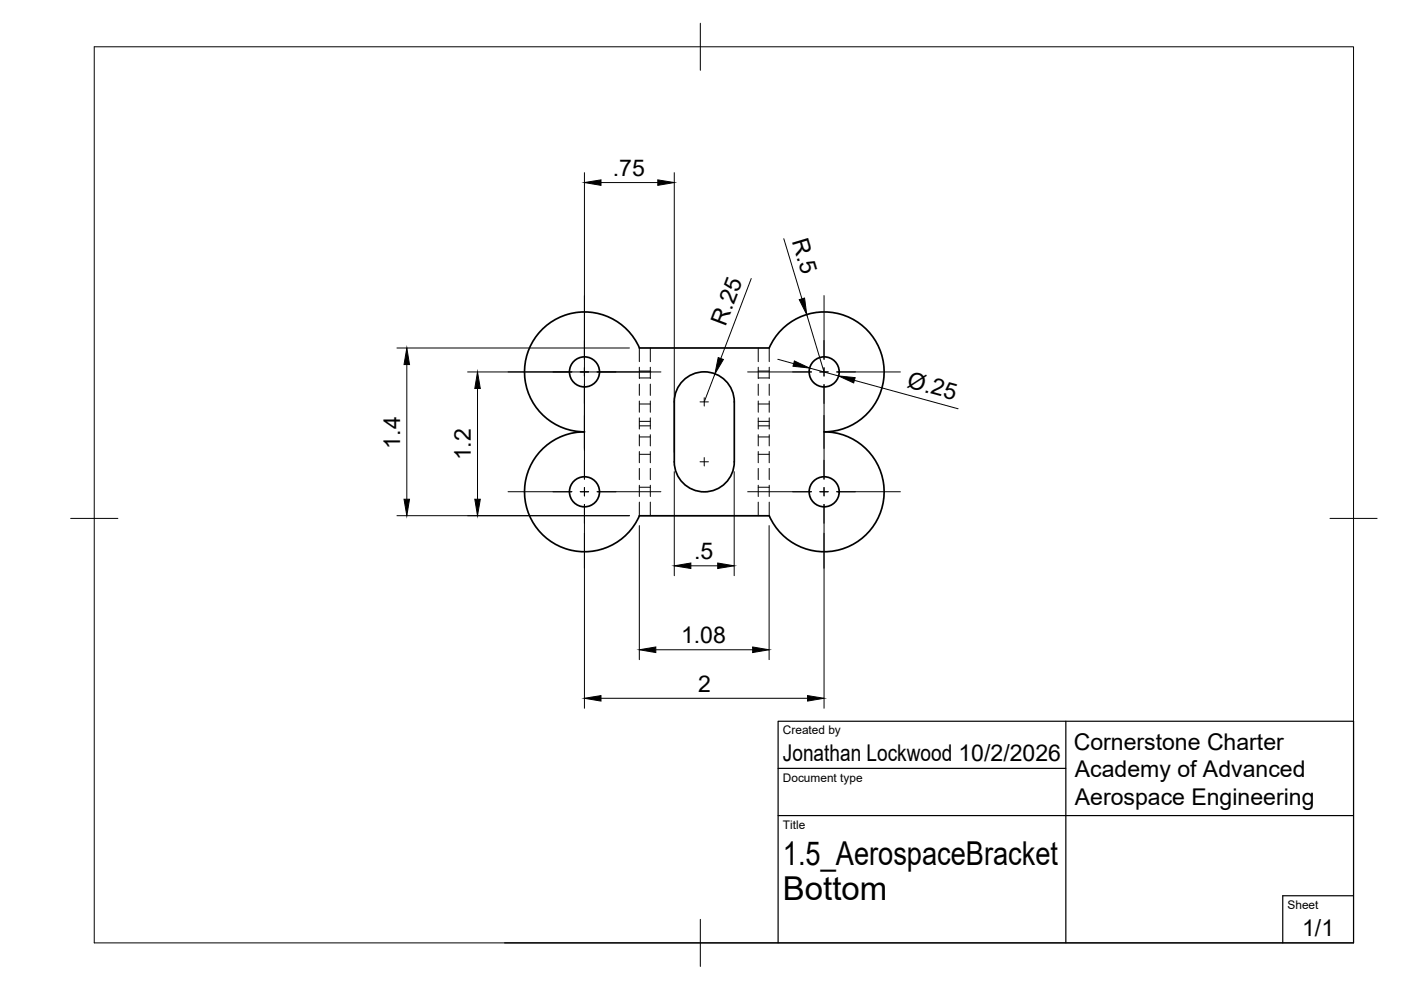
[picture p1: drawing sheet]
<svg xmlns="http://www.w3.org/2000/svg" width="297mm" height="210mm" viewBox="0 0 297 210" stroke-linecap="round" stroke-linejoin="round" font-family="sans-serif">
<!-- layer: Visible -->
<g fill="none" stroke="#000" stroke-width=".36">
<path d="M135.6 73.8h27.5a12.7 12.7 0 0 1 22.3-1.9 12.7 12.7 0 0 1-10.7 19.7 12.7 12.7 0 0 1 10.7 19.6 12.7 12.7 0 0 1-22.3-1.8h-27.5M135.6 73.8a12.7 12.7 0 0 0-22.3-1.9 12.7 12.7 0 0 0 10.6 19.7 12.7 12.7 0 0 0-10.6 19.6 12.7 12.7 0 0 0 22.3-1.8M143 85.2a6.4 6.4 0 0 1 6.3-6.4 6.4 6.4 0 0 1 6.4 6.4M143 97.9a6.4 6.4 0 0 0 6.3 6.4 6.4 6.4 0 0 0 6.4-6.4M143 85.2v12.7M155.7 85.2v12.7"/>
<circle cx="123.9" cy="78.8" r="3.2"/>
<circle cx="174.7" cy="78.8" r="3.2"/>
<circle cx="123.9" cy="104.3" r="3.2"/>
<circle cx="174.7" cy="104.3" r="3.2"/>
</g>
<!-- layer: Hidden -->
<g fill="none" stroke="#000" stroke-width=".21">
<path d="M135.6 73.8v2.9M135.6 77.9v2.4M135.6 78.7h2.3M137.9 73.8v2.9M137.9 77.9v2.4M160.8 73.8v2.9M160.8 77.9v2.4M160.8 78.7h2.3M163.1 73.8v2.9M163.1 77.9v2.4M135.6 81.4v2.4M135.6 85v2.4"/>
<path d="M135.6 88.6v2.4M135.6 92.2v2.3M135.6 95.7v2.4M135.6 99.3v2.4M135.6 80.1h2.3M135.6 90.3h2.3M135.6 85.7h2.3M135.6 96.3h2.3M135.6 92.6h2.3M135.6 89.3h2.3M137.9 81.4v2.4M137.9 85v2.4"/>
<path d="M137.9 88.6v2.4M137.9 92.2v2.3M137.9 95.7v2.4M137.9 99.3v2.4M160.8 81.4v2.4M160.8 85v2.4M160.8 88.6v2.4M160.8 92.2v2.3M160.8 95.7v2.4M160.8 99.3v2.4M160.8 80.1h2.3M160.8 90.3h2.3"/>
<path d="M160.8 85.7h2.3M160.8 96.3h2.3M160.8 92.6h2.3M160.8 89.3h2.3M163.1 81.4v2.4M163.1 85v2.4M163.1 88.6v2.4M163.1 92.2v2.3M163.1 95.7v2.4M163.1 99.3v2.4M135.6 102.9v2.4M135.6 106.5v2.9"/>
<path d="M135.6 103.3h2.3M137.9 102.9v2.4M137.9 106.5v2.9M160.8 102.9v2.4M160.8 106.5v2.9M160.8 103.3h2.3M163.1 102.9v2.4M163.1 106.5v2.9"/>
</g>
<!-- layer: BORDER -->
<path d="M20 9.9h267v190h-267zM148.5 4.9v10M15 109.9h10M282 109.9h10M148.5 194.9v10" fill="none" stroke="#000" stroke-width=".21"/>
<!-- layer: TITLEBLOCK -->
<path d="M226 152.9v47M165 172.9h122M165 162.9h61M107 199.9h180v-47h-122v47M287 189.9h-15v10" fill="none" stroke="#000" stroke-width=".25"/>
<!-- layer: Smart Centers -->
<g fill="none" stroke="#000" stroke-width=".21">
<path d="M107.7 78.9h13.5M123 78.9h1.8M123.9 62.7v13.5M123.9 78v1.7M126.6 78.9h13.5M158.5 78.9h13.5M173.8 78.9h1.8M174.7 62.7v13.5M174.7 78v1.7M177.4 78.9h13.5M123.9 81.5v20.1M148.4 85.2h1.8"/>
<path d="M148.4 97.9h1.8M149.3 84.3v1.8M149.3 97v1.8M174.7 81.5v20.1M107.7 104.3h13.5M123 104.3h1.8M123.9 103.4v1.7M123.9 106.9v13.6M126.6 104.3h13.5M158.5 104.3h13.5M173.8 104.3h1.8M174.7 103.4v1.7"/>
<path d="M174.7 106.9v13.6M177.4 104.3h13.5"/>
</g>
<!-- layer: FD_Dimensions -->
<g fill="none" stroke="#000" stroke-width=".21">
<path d="M123.9 36.6v58.9M127.4 38.7h12.1M143 36.6v59.2M159.3 59l-6.5 17M166.2 50.6l3.8 12.8M84.2 73.8h49.3M86.3 77.3v28.5M99.1 78.9h38.9M151.6 79.3l-2.3 5.9M164.9 76.2l3.4 .9M171 66.7l3.7 12.2M171.6 78l6.2 1.7"/>
<path d="M101.2 82.4v23.4M181.1 80.6l22 6.1M84.2 109.3h49.3M123.9 113v37.2M135.6 111.4v28.5M143 100v22.1M146.5 120h5.7M155.7 100v22.1M163.1 111.4v28.5M174.7 113v37.2M139 137.8h20.6M127.4 148.1h43.8"/>
</g>
<g fill="#000" stroke="#000" stroke-width=".21">
<path d="M123.9 38.7l3.5-.6v1.2zM139.5 38.1l3.5 .6-3.5 .6zM86.3 73.8l.5 3.5h-1.1zM152.3 75.8l1.1 .4-1.8 3.1zM168.4 76.5l3.2 1.5-3.5-.3zM169.5 63.5l1.1-.3 .4 3.5zM101.2 78.9l.6 3.5h-1.1zM177.8 79.7l3.5 .4-.3 1.1zM85.7 105.8h1.1l-.5 3.5zM100.7 105.8h1.1l-.6 3.5zM143 120l3.5-.6v1.1zM152.2 119.4l3.5 .6-3.5 .5z"/>
<path d="M135.6 137.8l3.4-.6v1.2zM159.6 137.2l3.5 .6-3.5 .6zM123.9 148.1l3.5-.6v1.1zM171.2 147.5l3.5 .6-3.5 .5z"/>
</g>
<g font-size="7">
<text x="166" y="183.4">1.5_AerospaceBracket</text>
<text x="166" y="190.9">Bottom</text>
</g>
<g font-size="4.9">
<text x="129.9" y="37.2">.75</text>
<text x="167.9" y="51.2" transform="rotate(73 167.9 51.2)">R.5</text>
<text x="153.8" y="69.3" transform="rotate(-69 153.8 69.3)">R.25</text>
<text x="192.2" y="82.1" transform="rotate(15 192.2 82.1)">Ø.25</text>
<text x="84.9" y="95.1" transform="rotate(-90 84.9 95.1)">1.4</text>
<text x="99.8" y="97.6" transform="rotate(-90 99.8 97.6)">1.2</text>
<text x="147.2" y="118.5">.5</text>
<text x="144.4" y="136.3">1.08</text>
<text x="148" y="146.7">2</text>
<text x="166" y="161.4">Jonathan Lockwood 10/2/2026</text>
<text x="227.6" y="159">Cornerstone Charter</text>
<text x="227.9" y="164.8">Academy of Advanced</text>
<text x="227.9" y="170.7">Aerospace Engineering</text>
<text x="276.1" y="198.6">1/1</text>
</g>
<g font-size="2.5">
<text x="166" y="155.7">Created by</text>
<text x="166" y="165.7">Document type</text>
<text x="166" y="175.7">Title</text>
<text x="273" y="192.7">Sheet</text>
</g>
</svg>
